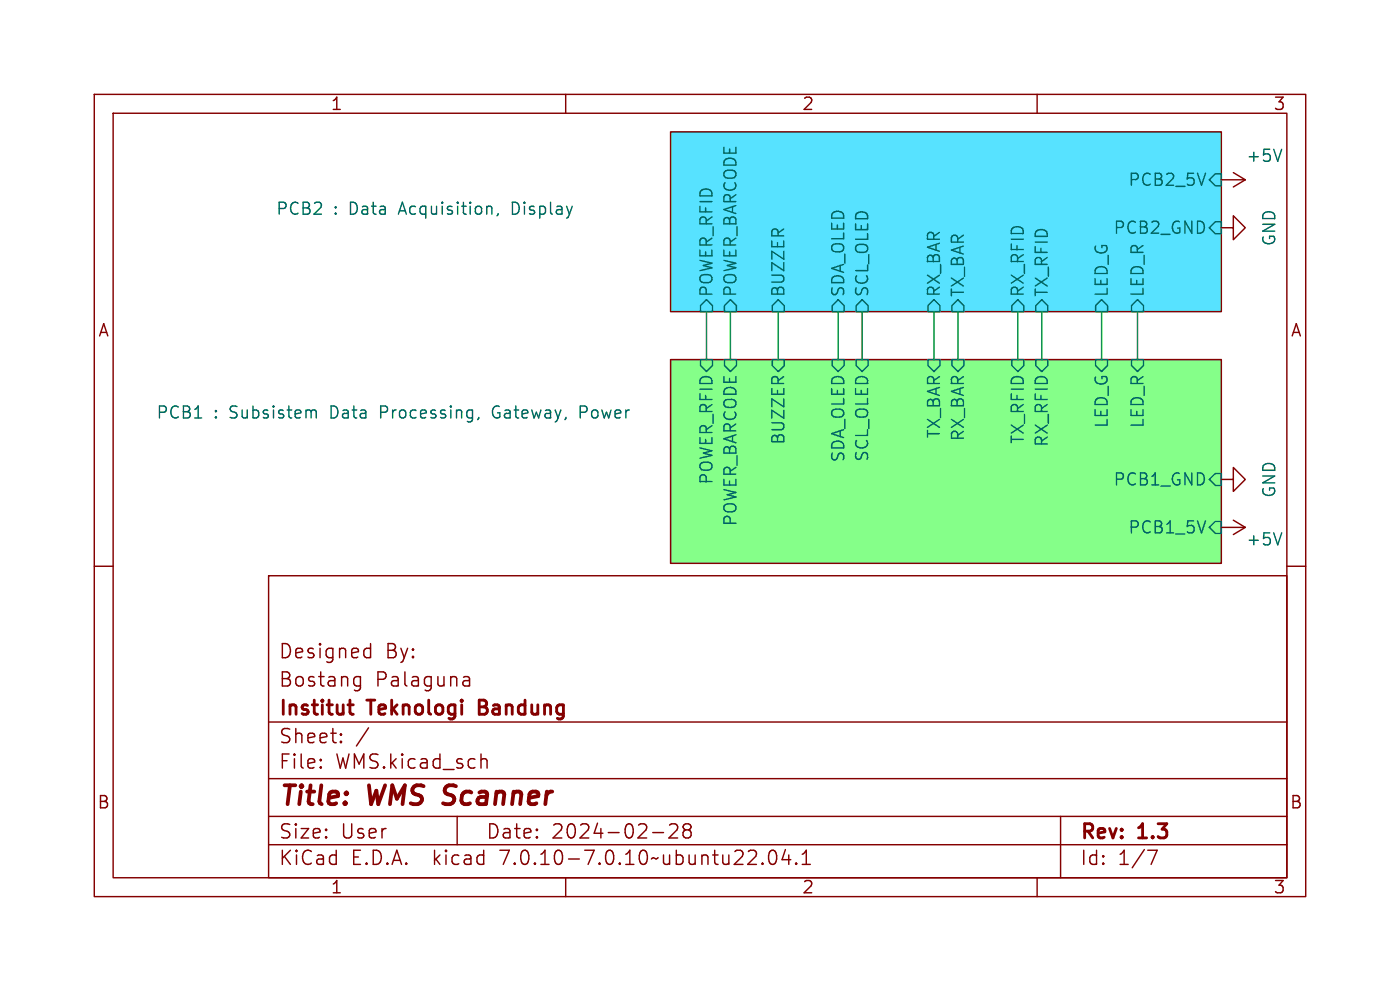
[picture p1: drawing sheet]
<svg xmlns="http://www.w3.org/2000/svg" width="148mm" height="105mm" viewBox="0 0 148 105" stroke-linecap="round" stroke-linejoin="round" font-family="sans-serif">
<g fill="none" stroke="#840000" stroke-width=".15">
<path d="M10 10h128.5v85h-128.5zM12 12h124.5v81h-124.5zM60 10v2M71.1 14h58.4v19h-58.4zM110 10v2M129.5 19.1h2.6M130.8 18.3l1.3 .8M132.1 19.1l-1.3 .7M71.1 38.1h58.4v21.6h-58.4zM129.5 24.1h1.3v-1.2l1.3 1.2-1.3 1.3v-1.3M10 60h2M129.5 50.8h1.3v-1.3l1.3 1.3-1.3 1.3v-1.3"/>
<path d="M129.5 55.9h2.6M130.8 55.1l1.3 .8M132.1 55.9l-1.3 .7M136.5 60h2M28.5 61h108v32h-108zM28.5 76.5h108M36.2 78.5v.1v.1M36.2 78.5l-.1 .1 .1 .1M36.2 77.8v.1M36.2 78.5v.2M36.2 77.8h-.1l.1 .1M37.7 72.6l.1 .1 .4-.1"/>
<path d="M37.7 71.8l.1-.1 .4 .1M38.2 71.7v1.2a.41 .41 0 0 1-.5 .3M38.9 68.7l.4 .1M39.1 77.1l-1.3 1.9M39.3 68.2v1.5M39.3 69.6l-.4 .1M49.2 72.6l.1 .1 .5-.1M49.2 71.8l.1-.1 .4 .1 .1 .1v.8M49.8 72l-.6 .2M28.5 89.5h108M28.5 86.5h108M28.5 82.5h108"/>
<path d="M34 81.2l.1 .1-.1 .1M34 81.2l-.1 .1 .1 .1M34 80.5v.1M34 81.2v.2M34 80.5h.1l-.1 .1M34 80.5h-.1l.1 .1M48.5 86.5v3M51.1 80.5l.1-.1 .4 .1 .1 .1v.8M60 93v2M69.2 88.2h1.2M71 87.4l.2-.1h.4a.41 .41 0 0 1 .2 .6l-.9 .9h1M72.7 87.9h-.1a.31 .31 0 0 1-.1-.4 .31 .31 0 0 1 .2-.2l.5 .1a.31 .31 0 0 1 .1 .3 .31 .31 0 0 1-.3 .2"/>
<path d="M72.7 87.9l-.3 .3v.3l.3 .3 .5-.1 .1-.2-.1-.4-.2-.2M72.7 87.9h.3M80.9 91.4v.1v.1M80.9 91.4l-.1 .1 .1 .1M80.9 91.4v.2M81.7 90.2a.36 .36 0 0 1 .3-.1 .36 .36 0 0 1 .3 .3 .88 .88 0 0 1-.3 1.2 .38 .38 0 0 1-.4-.3 1.28 1.28 0 0 1 .1-1.1zM83.3 90l-.4 1.1h1M83.7 90.6v1M84.4 91.4l.1 .1-.1 .1M84.4 91.4v.1v.1M84.4 91.4v.2M85.1 91.6h.8"/>
<path d="M85.1 90.5l.4-.4v1.5M110 93v2M112.5 86.5v6.5M121.7 90.1h1l-.6 1.5"/>
</g>
<path d="M36.9 74.7h.6M37.1 75.5l.1 .1 .3 .1M50.8 74.9h.5M51.3 74.2h-.5v1.5h.6" fill="none" stroke="#840000" stroke-width=".3"/>
<path d="M71.1 14h58.4v19h-58.4z" fill="#57e2ff" stroke="#57e2ff" stroke-width=".11"/>
<path d="M71.1 38.1h58.4v21.6h-58.4z" fill="#85ff89" stroke="#85ff89" stroke-width=".11"/>
<g fill="none" stroke="#006464" stroke-width=".15">
<path d="M128.9 18.4h.6v1.3h-.6l-.6-.6zM135.9 15.8l-.4 1.3M52.1 21.9l.1 .8M52.8 22.6l-.1 .3M74.3 32.4l.6-.6 .7 .6v.6h-1.3zM74.3 38.1h1.3v.6l-.7 .7-.6-.7zM76.8 38.1h1.3v.6l-.6 .7-.7-.7zM77.5 31.8l.6 .6v.6h-1.3v-.6zM81.9 38.1h1.3v.6l-.7 .7-.6-.7zM82.5 31.8l.7 .6v.6h-1.3v-.6zM88.3 38.1h1.2v.6l-.6 .7-.6-.7zM88.9 31.8l.6 .6v.6h-1.2v-.6z"/>
<path d="M90.8 38.1h1.3v.6l-.7 .7-.6-.7zM91.4 31.8l.7 .6v.6h-1.3v-.6zM98.4 38.1h1.3v.6l-.6 .7-.7-.7zM99.1 31.8l.6 .6v.6h-1.3v-.6zM101 38.1h1.2v.6l-.6 .7-.6-.7zM101.6 31.8l.6 .6v.6h-1.2v-.6zM107.3 38.1h1.3v.6l-.7 .7-.6-.7zM107.9 31.8l.7 .6v.6h-1.3v-.6zM109.9 38.1h1.2v.6l-.6 .7-.6-.7zM110.5 31.8l.6 .6v.6h-1.2v-.6zM116.2 38.1h1.3v.6l-.7 .7-.6-.7zM116.8 31.8l.7 .6v.6h-1.3v-.6z"/>
<path d="M120 38.1h1.3v.6l-.7 .7-.6-.7zM120.6 31.8l.7 .6v.6h-1.3v-.6zM128.9 23.5h.6v1.3h-.6l-.6-.7zM33.2 43.4h.2l.1 .2v.7M50.8 44.2l-.1 .3M52.5 43.1a.79 .79 0 0 0 0 1.1M61.5 43.7h.5M62 43h-.5v1.3M128.9 55.2h.6v1.3h-.6l-.6-.6zM128.9 50.2h.6v1.2h-.6l-.6-.6zM135.9 56.5l-.4 1.2"/>
</g>
<path d="M74.9 33v5.1M77.5 33v5.1M82.5 33v5.1M88.9 33v5.1M91.4 33v5.1M99.1 33v5.1M101.6 33v5.1M107.9 33v5.1M110.5 33v5.1M116.8 33v5.1M120.6 33v5.1" fill="none" stroke="#009600" stroke-width=".15"/>
<g font-size="2.8" fill="#840000">
<text x="29.5" y="85.9">Title:</text>
<text x="39.1" y="85.9">WMS Scanner</text>
</g>
<g font-size="2.1" fill="#840000">
<text x="29.5" y="70">Designed</text>
<text x="40.9" y="70">By:</text>
<text x="29.5" y="76.2">Institut</text>
<text x="29.5" y="73">Bostang</text>
<text x="39.2" y="76.2">Teknologi</text>
<text x="39.8" y="73">Palaguna</text>
<text x="51.5" y="76.2">Bandung</text>
<text x="29.5" y="81.7">File:</text>
<text x="29.5" y="79">Sheet:</text>
<text x="35.6" y="81.7">WMS.kicad_sch</text>
<text x="29.5" y="89.1">Size:</text>
<text x="36.1" y="89.1">User</text>
<text x="51.5" y="89.1">Date:</text>
<text x="58.5" y="89.1">2024-02-28</text>
<text x="114.5" y="89.3">Rev:</text>
<text x="120.9" y="89.3">1.3</text>
<text x="29.5" y="91.9">KiCad</text>
<text x="37.2" y="91.9">E.D.A.</text>
<text x="46.1" y="91.9">kicad</text>
<text x="53.3" y="91.9">7.0.10-7.0.10~ubuntu22.04.1</text>
<text x="114.5" y="91.9">Id:</text>
<text x="118.6" y="91.9">1/7</text>
</g>
<g font-size="1.8" fill="#840000">
<text x="35" y="11.9">1</text>
<text x="85" y="11.9">2</text>
<text x="135" y="11.9">3</text>
<text x="10.3" y="35.9">A</text>
<text x="136.8" y="35.9">A</text>
<text x="10.3" y="85.9">B</text>
<text x="136.7" y="85.9">B</text>
<text x="35" y="94.9">1</text>
<text x="85" y="94.9">2</text>
<text x="135" y="94.9">3</text>
</g>
<g font-size="1.8" fill="#006464">
<text x="132.1" y="17.4">+5V</text>
<text x="29.2" y="22.9">PCB2</text>
<text x="35.4" y="22.9">:</text>
<text x="37.2" y="22.9">Data</text>
<text x="42.6" y="22.9">Acquisition,</text>
<text x="54.8" y="22.9">Display</text>
<text x="119.6" y="19.9">PCB2_5V</text>
<text x="118" y="25">PCB2_GND</text>
<text x="135.5" y="26.2" transform="rotate(-90 135.5 26.2)">GND</text>
<text x="75.8" y="31.6" transform="rotate(-90 75.8 31.6)">POWER_RFID</text>
<text x="78.3" y="31.6" transform="rotate(-90 78.3 31.6)">POWER_BARCODE</text>
<text x="83.4" y="31.6" transform="rotate(-90 83.4 31.6)">BUZZER</text>
<text x="89.8" y="31.6" transform="rotate(-90 89.8 31.6)">SDA_OLED</text>
<text x="92.3" y="31.6" transform="rotate(-90 92.3 31.6)">SCL_OLED</text>
<text x="99.9" y="31.6" transform="rotate(-90 99.9 31.6)">RX_BAR</text>
<text x="102.5" y="31.6" transform="rotate(-90 102.5 31.6)">TX_BAR</text>
<text x="108.8" y="31.6" transform="rotate(-90 108.8 31.6)">RX_RFID</text>
<text x="111.4" y="31.6" transform="rotate(-90 111.4 31.6)">TX_RFID</text>
<text x="117.7" y="31.6" transform="rotate(-90 117.7 31.6)">LED_G</text>
<text x="121.5" y="31.6" transform="rotate(-90 121.5 31.6)">LED_R</text>
<text x="16.5" y="44.5">PCB1</text>
<text x="22.7" y="44.5">:</text>
<text x="24.5" y="44.5">Subsistem</text>
<text x="35.3" y="44.5">Data</text>
<text x="40.8" y="44.5">Processing,</text>
<text x="52.9" y="44.5">Gateway,</text>
<text x="62.4" y="44.5">Power</text>
<text x="83.4" y="47.2" transform="rotate(-90 83.4 47.2)">BUZZER</text>
<text x="99.9" y="46.5" transform="rotate(-90 99.9 46.5)">TX_BAR</text>
<text x="102.5" y="46.8" transform="rotate(-90 102.5 46.8)">RX_BAR</text>
<text x="108.8" y="47.1" transform="rotate(-90 108.8 47.1)">TX_RFID</text>
<text x="111.4" y="47.4" transform="rotate(-90 111.4 47.4)">RX_RFID</text>
<text x="117.7" y="45.4" transform="rotate(-90 117.7 45.4)">LED_G</text>
<text x="121.5" y="45.4" transform="rotate(-90 121.5 45.4)">LED_R</text>
<text x="75.8" y="51.4" transform="rotate(-90 75.8 51.4)">POWER_RFID</text>
<text x="89.8" y="49.1" transform="rotate(-90 89.8 49.1)">SDA_OLED</text>
<text x="92.3" y="49" transform="rotate(-90 92.3 49)">SCL_OLED</text>
<text x="118" y="51.7">PCB1_GND</text>
<text x="135.5" y="52.8" transform="rotate(-90 135.5 52.8)">GND</text>
<text x="78.3" y="55.9" transform="rotate(-90 78.3 55.9)">POWER_BARCODE</text>
<text x="119.6" y="56.7">PCB1_5V</text>
<text x="132.1" y="58">+5V</text>
</g>
</svg>
